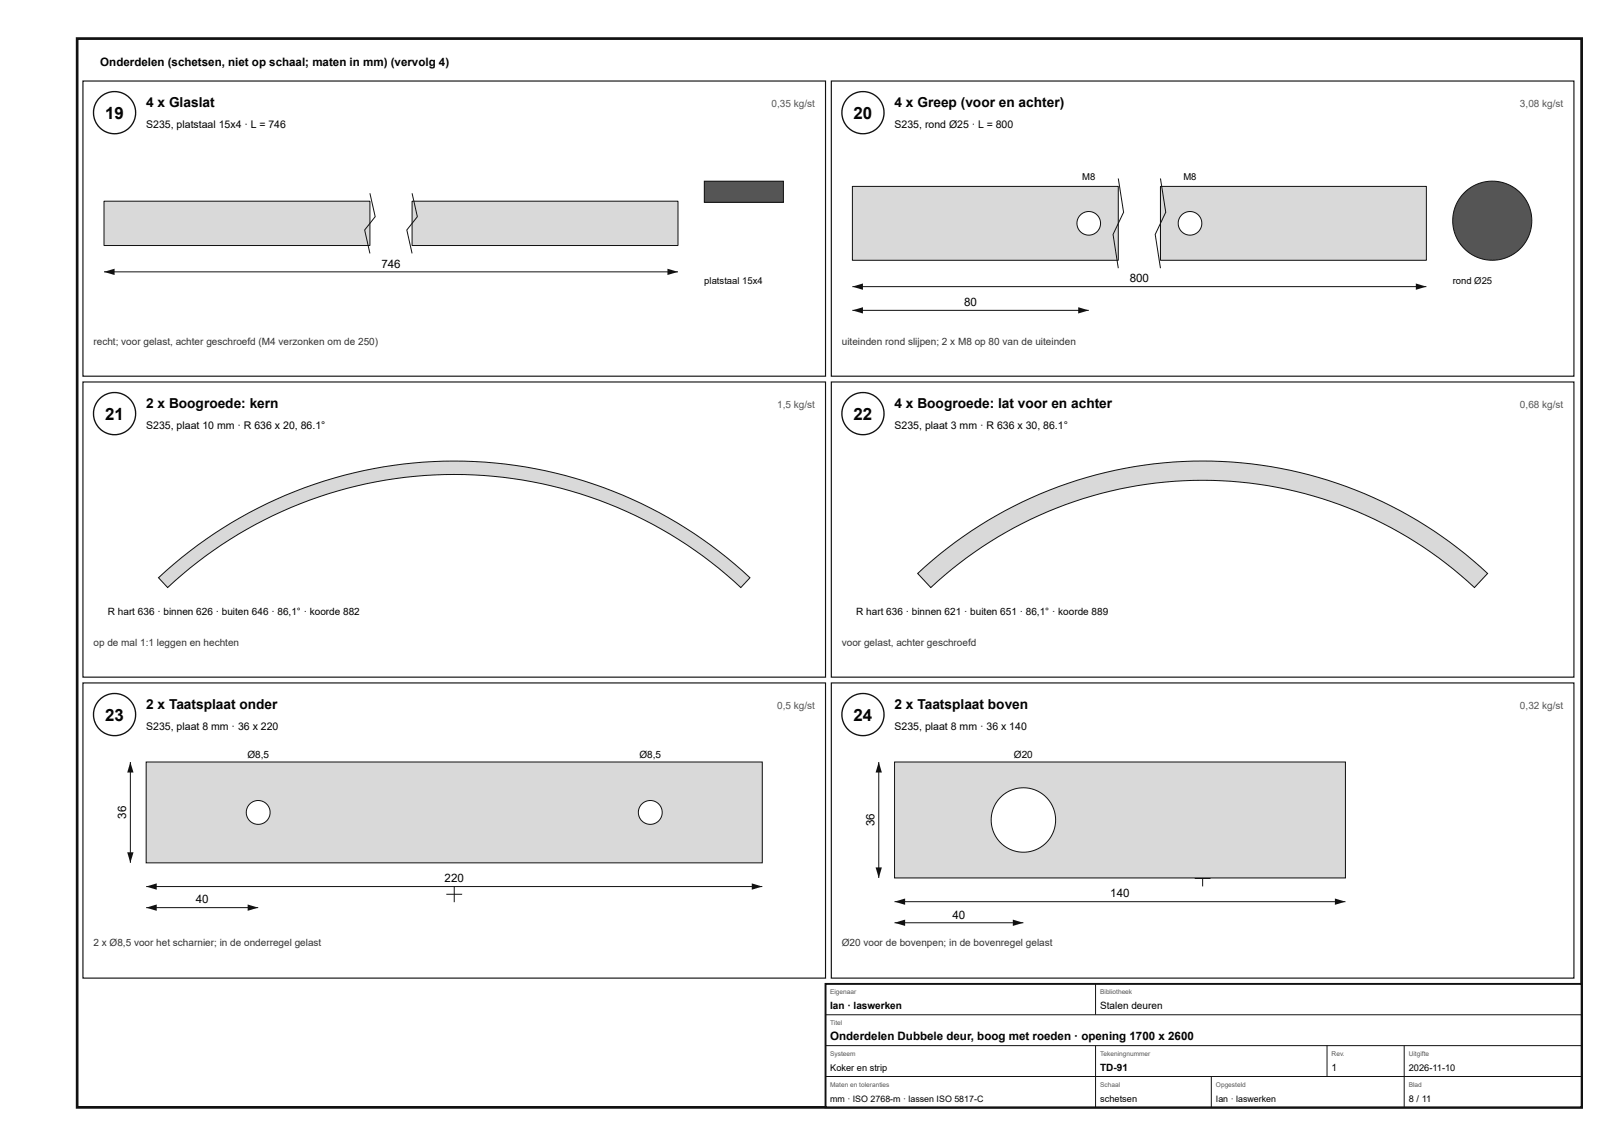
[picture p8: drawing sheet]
<svg xmlns="http://www.w3.org/2000/svg" width="420mm" height="297mm" viewBox="0 0 420 297" stroke-linecap="round" stroke-linejoin="round" font-family="sans-serif">
<path d="M20 10h390v277h-390z" fill="none" stroke="#111" stroke-width=".7" stroke-linecap="butt"/>
<path d="M21.5 21h192.5v76.5h-192.5z" fill="none" stroke="#111" stroke-width=".3"/>
<circle cx="29.7" cy="29.2" r="5.5" fill="#fff"/>
<circle cx="29.7" cy="29.2" r="5.5" fill="none" stroke="#111" stroke-width=".35"/>
<path d="M27 52.1h68.9v11.5h-68.9z" fill="#d7dadc"/>
<path d="M27 52.1h68.9v11.5h-68.9z" fill="none" stroke="#111" stroke-width=".26"/>
<path d="M106.8 52.1h68.9v11.5h-68.9z" fill="#d7dadc"/>
<path d="M95.9 50.1l1.4 6.1-2.8 3.4 1.4 6.1M106.8 52.1h68.9v11.5h-68.9zM106.8 50.1l1.4 6.1-2.7 3.4 1.3 6.1M27 70.5h148.7" fill="none" stroke="#111" stroke-width=".26"/>
<g fill="#111">
<path d="M27 70.5l2.7-.9v1.7z"/>
<path d="M173 69.6l2.7 .9-2.7 .8z"/>
</g>
<path d="M182.6 47h20.5v5.4h-20.5z" fill="#555"/>
<path d="M182.6 47h20.5v5.4h-20.5z" fill="none" stroke="#111" stroke-width=".26"/>
<path d="M215.5 21h192.5v76.5h-192.5z" fill="none" stroke="#111" stroke-width=".3"/>
<circle cx="223.7" cy="29.2" r="5.5" fill="#fff"/>
<circle cx="223.7" cy="29.2" r="5.5" fill="none" stroke="#111" stroke-width=".35"/>
<path d="M221 48.3h68.9v19.2h-68.9z" fill="#d7dadc"/>
<path d="M221 48.3h68.9v19.2h-68.9z" fill="none" stroke="#111" stroke-width=".26"/>
<path d="M300.8 48.3h68.9v19.2h-68.9z" fill="#d7dadc"/>
<path d="M289.9 46.3l1.4 8.7-2.8 5.8 1.4 8.7M300.8 48.3h68.9v19.2h-68.9zM300.8 46.3l1.4 8.7-2.7 5.8 1.3 8.7M221 74.3h148.7" fill="none" stroke="#111" stroke-width=".26"/>
<g fill="#111">
<path d="M221 74.3l2.7-.8v1.6z"/>
<path d="M367 73.5l2.7 .8-2.7 .8z"/>
</g>
<circle cx="282.2" cy="57.9" r="3.1" fill="#fff"/>
<circle cx="282.2" cy="57.9" r="3.1" fill="none" stroke="#111" stroke-width=".26"/>
<circle cx="308.5" cy="57.9" r="3.1" fill="#fff"/>
<g fill="none" stroke="#111" stroke-width=".26">
<path d="M221 80.4h61.2"/>
<circle cx="308.5" cy="57.9" r="3.1"/>
</g>
<g fill="#111">
<path d="M221 80.4l2.7-.8v1.6z"/>
<path d="M279.5 79.6l2.7 .8-2.7 .8z"/>
</g>
<circle cx="386.8" cy="57.2" r="10.2" fill="#555"/>
<circle cx="386.8" cy="57.2" r="10.2" fill="none" stroke="#111" stroke-width=".26"/>
<path d="M21.5 99h192.5v76.5h-192.5z" fill="none" stroke="#111" stroke-width=".3"/>
<circle cx="29.7" cy="107.2" r="5.5" fill="#fff"/>
<circle cx="29.7" cy="107.2" r="5.5" fill="none" stroke="#111" stroke-width=".35"/>
<path d="M41.1 149.7l8-6.8 8.7-6 9.1-5.2 9.6-4.4 10-3.4 10.3-2.4 10.4-1.5 10.5-.5 10.6 .5 10.4 1.5 10.3 2.4 10 3.4 9.6 4.4 9.1 5.2 8.7 6 8 6.8-2.4 2.6-4.3-3.9-4.6-3.6-4.8-3.4-4.3-2.7-5.1-2.9-4.5-2.3-5.4-2.4-5.4-2.1-8.4-2.5-9.3-2-8.7-1.1-9.5-.4-8.7 .3-9.4 1.2-9.3 2-8.4 2.5-5.4 2.1-5.4 2.4-4.5 2.3-5.1 2.9-4.9 3.1-4.8 3.4-4 3.2-4.3 3.9z" fill="#d7dadc"/>
<path d="M41.1 149.7l8-6.8 8.7-6 9.1-5.2 9.6-4.4 10-3.4 10.3-2.4 10.4-1.5 10.5-.5 10.6 .5 10.4 1.5 10.3 2.4 10 3.4 9.6 4.4 9.1 5.2 8.7 6 8 6.8-2.4 2.6-4.3-3.9-4.6-3.6-4.8-3.4-4.3-2.7-5.1-2.9-4.5-2.3-5.4-2.4-5.4-2.1-8.4-2.5-9.3-2-8.7-1.1-9.5-.4-8.7 .3-9.4 1.2-9.3 2-8.4 2.5-5.4 2.1-5.4 2.4-4.5 2.3-5.1 2.9-4.9 3.1-4.8 3.4-4 3.2-4.3 3.9zM115.7 231.8h4.1M117.7 229.7v4.1" fill="none" stroke="#111" stroke-width=".26"/>
<path d="M215.5 99h192.5v76.5h-192.5z" fill="none" stroke="#111" stroke-width=".3"/>
<circle cx="223.7" cy="107.2" r="5.5" fill="#fff"/>
<circle cx="223.7" cy="107.2" r="5.5" fill="none" stroke="#111" stroke-width=".35"/>
<path d="M237.9 148.6l7.7-6.6 8.3-5.8 8.9-5 9.2-4.2 9.7-3.2 9.8-2.4 10.1-1.4 10.1-.5 10.2 .5 10.1 1.4 9.8 2.4 9.7 3.2 9.2 4.2 8.9 5 8.3 5.8 7.7 6.6-3.4 3.7-4.1-3.7-4.9-3.9-4.6-3.1-4.7-3-4.8-2.6-5-2.4-5.1-2.2-5.2-1.8-7.4-2.1-8.1-1.7-8.3-1-8.3-.3-8.3 .3-8.2 1-7.5 1.5-8 2.3-5.2 1.8-5.1 2.2-5 2.4-4.8 2.6-4.7 3-5.1 3.6-4.4 3.4-4.1 3.7z" fill="#d7dadc"/>
<path d="M237.9 148.6l7.7-6.6 8.3-5.8 8.9-5 9.2-4.2 9.7-3.2 9.8-2.4 10.1-1.4 10.1-.5 10.2 .5 10.1 1.4 9.8 2.4 9.7 3.2 9.2 4.2 8.9 5 8.3 5.8 7.7 6.6-3.4 3.7-4.1-3.7-4.9-3.9-4.6-3.1-4.7-3-4.8-2.6-5-2.4-5.1-2.2-5.2-1.8-7.4-2.1-8.1-1.7-8.3-1-8.3-.3-8.3 .3-8.2 1-7.5 1.5-8 2.3-5.2 1.8-5.1 2.2-5 2.4-4.8 2.6-4.7 3-5.1 3.6-4.4 3.4-4.1 3.7zM309.7 227.7h4.1M311.7 225.6v4.1" fill="none" stroke="#111" stroke-width=".26"/>
<path d="M21.5 177h192.5v76.5h-192.5z" fill="none" stroke="#111" stroke-width=".3"/>
<circle cx="29.7" cy="185.2" r="5.5" fill="#fff"/>
<circle cx="29.7" cy="185.2" r="5.5" fill="none" stroke="#111" stroke-width=".35"/>
<path d="M37.9 197.5h159.7v26.1h-159.7z" fill="#d7dadc"/>
<path d="M37.9 197.5h159.7v26.1h-159.7z" fill="none" stroke="#111" stroke-width=".26"/>
<circle cx="66.9" cy="210.6" r="3.1" fill="#fff"/>
<circle cx="66.9" cy="210.6" r="3.1" fill="none" stroke="#111" stroke-width=".26"/>
<circle cx="168.6" cy="210.6" r="3.1" fill="#fff"/>
<g fill="none" stroke="#111" stroke-width=".26">
<path d="M37.9 229.8h159.7"/>
<circle cx="168.6" cy="210.6" r="3.1"/>
</g>
<g fill="#111">
<path d="M37.9 229.8l2.7-.9v1.7z"/>
<path d="M194.9 228.9l2.7 .9-2.7 .8z"/>
</g>
<path d="M33.8 197.5v26.1" fill="none" stroke="#111" stroke-width=".26"/>
<g fill="#111">
<path d="M33.8 197.5l.8 2.7h-1.6z"/>
<path d="M33 220.9h1.6l-.8 2.7z"/>
</g>
<path d="M37.9 235.2h29" fill="none" stroke="#111" stroke-width=".26"/>
<g fill="#111">
<path d="M37.9 235.2l2.7-.8v1.7z"/>
<path d="M64.2 234.4l2.7 .8-2.7 .9z"/>
</g>
<path d="M215.5 177h192.5v76.5h-192.5z" fill="none" stroke="#111" stroke-width=".3"/>
<circle cx="223.7" cy="185.2" r="5.5" fill="#fff"/>
<circle cx="223.7" cy="185.2" r="5.5" fill="none" stroke="#111" stroke-width=".35"/>
<path d="M231.9 197.5h116.9v30h-116.9z" fill="#d7dadc"/>
<path d="M231.9 197.5h116.9v30h-116.9z" fill="none" stroke="#111" stroke-width=".26"/>
<circle cx="265.3" cy="212.5" r="8.3" fill="#fff"/>
<g fill="none" stroke="#111" stroke-width=".26">
<path d="M231.9 233.7h116.9"/>
<circle cx="265.3" cy="212.5" r="8.3"/>
</g>
<g fill="#111">
<path d="M231.9 233.7l2.7-.8v1.6z"/>
<path d="M346 232.9l2.8 .8-2.8 .8z"/>
</g>
<path d="M227.8 197.5v30" fill="none" stroke="#111" stroke-width=".26"/>
<g fill="#111">
<path d="M227.8 197.5l.8 2.7h-1.6z"/>
<path d="M227 224.8h1.6l-.8 2.7z"/>
</g>
<path d="M231.9 239.2h33.4" fill="none" stroke="#111" stroke-width=".26"/>
<g fill="#111">
<path d="M231.9 239.2l2.7-.9v1.7z"/>
<path d="M262.5 238.3l2.8 .9-2.8 .8z"/>
</g>
<path d="M214 255h196v32h-196z" fill="#fff"/>
<path d="M214 255h196v32h-196z" fill="none" stroke="#111" stroke-width=".5"/>
<path d="M284 255v8M214 263h196M214 271h196M214 279h196M284 271v16M314 279v8M344 271v8M364 271v16" fill="none" stroke="#111" stroke-width=".26"/>
<g font-size="4.4">
<text x="27.3" y="30.8">19</text>
<text x="221.3" y="30.8">20</text>
<text x="27.3" y="108.8">21</text>
<text x="221.3" y="108.8">22</text>
<text x="27.3" y="186.8">23</text>
<text x="221.3" y="186.8">24</text>
</g>
<g font-size="3.6">
<text x="37.9" y="27.8">4 x Glaslat</text>
<text x="231.9" y="27.8">4 x Greep (voor en achter)</text>
<text x="37.9" y="105.8">2 x Boogroede: kern</text>
<text x="231.9" y="105.8">4 x Boogroede: lat voor en achter</text>
<text x="37.9" y="183.8">2 x Taatsplaat onder</text>
<text x="231.9" y="183.8">2 x Taatsplaat boven</text>
</g>
<g font-size="3">
<text x="26" y="17">Onderdelen (schetsen, niet op schaal; maten in mm) (vervolg 4)</text>
<text x="98.9" y="69.4">746</text>
<text x="292.8" y="73.2">800</text>
<text x="249.9" y="79.3">80</text>
<text x="32.7" y="212.2" transform="rotate(-90 32.7 212.2)">36</text>
<text x="226.7" y="214.2" transform="rotate(-90 226.7 214.2)">36</text>
<text x="115.2" y="228.7">220</text>
<text x="287.8" y="232.6">140</text>
<text x="50.7" y="234.1">40</text>
<text x="246.9" y="238.1">40</text>
<text x="215.2" y="269.6">Onderdelen Dubbele deur, boog met roeden · opening 1700 x 2600</text>
</g>
<g font-size="2.7">
<text x="37.9" y="33.3">S235, platstaal 15x4 · L = 746</text>
<text x="231.9" y="33.3">S235, rond Ø25 · L = 800</text>
<text x="37.9" y="111.3">S235, plaat 10 mm · R 636 x 20, 86.1°</text>
<text x="231.9" y="111.3">S235, plaat 3 mm · R 636 x 30, 86.1°</text>
<text x="37.9" y="189.3">S235, plaat 8 mm · 36 x 220</text>
<text x="231.9" y="189.3">S235, plaat 8 mm · 36 x 140</text>
</g>
<g font-size="2.6" fill="#555">
<text x="200" y="27.8">0,35 kg/st</text>
<text x="394" y="27.8">3,08 kg/st</text>
<text x="201.5" y="105.8">1,5 kg/st</text>
<text x="394" y="105.8">0,68 kg/st</text>
<text x="201.5" y="183.8">0,5 kg/st</text>
<text x="394" y="183.8">0,32 kg/st</text>
</g>
<g font-size="2.6" fill="#333">
<text x="24.2" y="89.3">recht; voor gelast, achter geschroefd (M4 verzonken om de 250)</text>
<text x="218.2" y="89.3">uiteinden rond slijpen; 2 x M8 op 80 van de uiteinden</text>
<text x="24.2" y="167.3">op de mal 1:1 leggen en hechten</text>
<text x="218.2" y="167.3">voor gelast, achter geschroefd</text>
<text x="24.2" y="245.3">2 x Ø8,5 voor het scharnier; in de onderregel gelast</text>
<text x="218.2" y="245.3">Ø20 voor de bovenpen; in de bovenregel gelast</text>
</g>
<g font-size="2.6">
<text x="28" y="159.5">R hart 636 · binnen 626 · buiten 646 · 86,1° · koorde 882</text>
<text x="222" y="159.5">R hart 636 · binnen 621 · buiten 651 · 86,1° · koorde 889</text>
<text x="64.1" y="196.4">Ø8,5</text>
<text x="165.8" y="196.4">Ø8,5</text>
<text x="262.8" y="196.4">Ø20</text>
<text x="215.2" y="261.6">Ian · laswerken</text>
<text x="285.2" y="261.6">Stalen deuren</text>
<text x="285.2" y="277.6">TD-91</text>
<text x="345.2" y="277.6">1</text>
</g>
<g font-size="2.5">
<text x="280.5" y="46.7">M8</text>
<text x="306.8" y="46.7">M8</text>
<text x="182.6" y="73.6">platstaal 15x4</text>
<text x="376.6" y="73.6">rond Ø25</text>
</g>
<g font-size="2.4">
<text x="215.2" y="277.6">Koker en strip</text>
<text x="365.2" y="277.6">2026-11-10</text>
<text x="285.2" y="285.6">schetsen</text>
<text x="365.2" y="285.6">8 / 11</text>
</g>
<g font-size="2.3">
<text x="215.2" y="285.6">mm · ISO 2768-m · lassen ISO 5817-C</text>
<text x="315.2" y="285.6">Ian · laswerken</text>
</g>
<g font-size="1.7" fill="#555">
<text x="215.2" y="257.6">Eigenaar</text>
<text x="285.2" y="257.6">Bibliotheek</text>
<text x="215.2" y="265.6">Titel</text>
<text x="215.2" y="273.6">Systeem</text>
<text x="285.2" y="273.6">Tekeningnummer</text>
<text x="345.2" y="273.6">Rev.</text>
<text x="365.2" y="273.6">Uitgifte</text>
<text x="215.2" y="281.6">Maten en toleranties</text>
<text x="285.2" y="281.6">Schaal</text>
<text x="315.2" y="281.6">Opgesteld</text>
<text x="365.2" y="281.6">Blad</text>
</g>
</svg>
